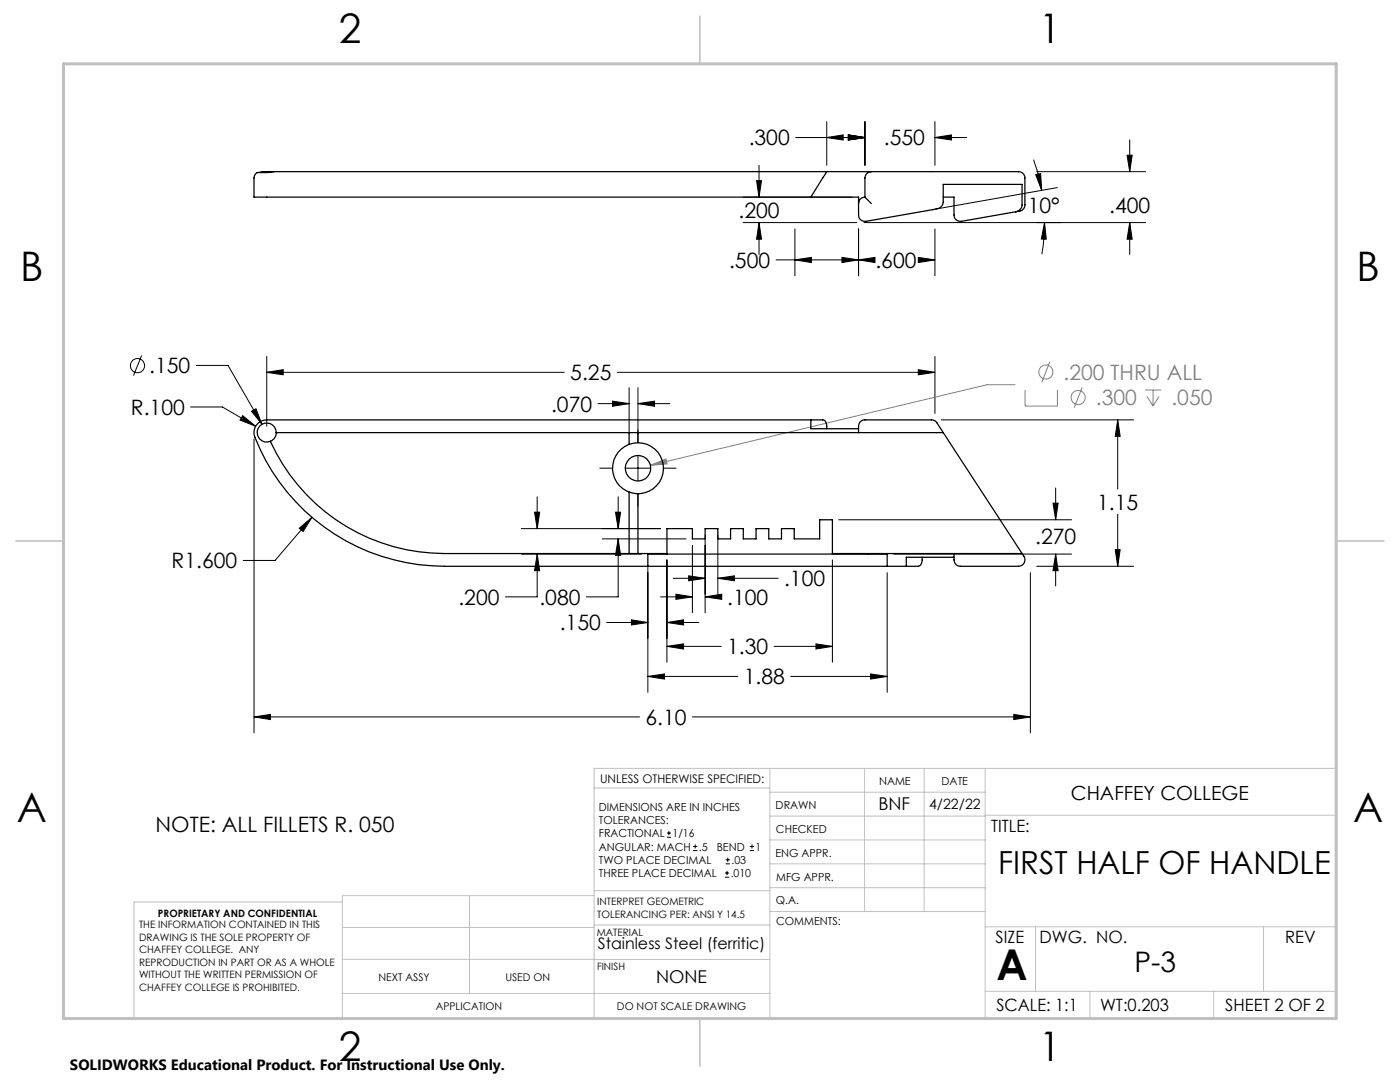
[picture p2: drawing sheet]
<svg xmlns="http://www.w3.org/2000/svg" width="279mm" height="216mm" viewBox="0 0 279 216" stroke-linecap="round" stroke-linejoin="round" font-family="sans-serif">
<g fill="none" stroke="#000" stroke-width=".2">
<path d="M148.3 39.3h21.8M151 36.1h1l-.5 3.2zM151.5 33v6.3M158.8 27.4h13.8M165 27.4l3.3-.5v1zM165 24.3v8.7M169.3 26.9l3.3 .5-3.3 .5zM172.6 24.3v8.7M186.6 27.4l3.3-.5v1zM186.6 24.3v8.7M186.6 27.4h6.3M206.3 31.9l.9 3 .7 3.1"/>
<path d="M206.7 34.9l1-.3 .2 3.4zM206.9 34.3h21.7M211 37.4l-24.3 4.3M224.9 31h1.1l-.5 3.3zM225.5 27.9v6.4M148.3 44.4h22.7M151.5 44.4l.5 3.3h-1zM151.5 44.4v6.4M154.9 51.9h18.6M158.6 51.9l3.3-.5v1zM158.6 45.7v9.3M168 51.4l3.3 .5-3.3 .5z"/>
<path d="M171.3 51.9l3.3-.5v1zM171.3 45.7v9.3M172.4 44.4h56.2M183.3 51.4l3.3 .5-3.3 .5zM184.1 51.9h2.5M186.6 45.7v9.3M208.5 44.4l.3 3.3h-1zM208.5 44.4l-.1 2.4-.5 3.9M225.5 44.4l.5 3.3h-1.1zM225.5 44.4v6.4M28.3 70.9l-1.7 4.1M39.2 72.9h6.3l6.8 11.8"/>
<path d="M53.2 74.3l3.3-.5v1zM53.2 71.1v14M53.2 74.3h59.4M123.2 74.3h63.4M125.6 77.4v8.8M127.3 77.4v10.9M183.3 73.8l3.3 .5-3.3 .5zM186.6 71.1v11.4M38 81.2h6.4l6.6 3.9M48.4 82.9l2.6 2.2-3.1-1.3zM50.2 82.1l.9-.5 1.2 3.1zM50.7 87.6v58.6"/>
<path d="M107.2 99.1v6.4M119.3 80.5h6.3M119.7 93.4h2.5M122.2 80l3.4 .5-3.4 .6zM123.4 99.1v6.4M124.8 93.4h5.1M127.3 80.5l3.3-.5v1.1zM127.3 80.5h6.4M127.3 90.9v5.1M127.3 98.5v2.5M132.4 93.4h2.5M187.9 83.8h38.3"/>
<path d="M210.7 97.4v6.3M223.1 83.8l.5 3.3h-1zM223.1 83.8v13.8M59.7 105.4l2.6-2.2-1.8 2.8zM62.3 103.2l-7.4 8.6h-6.4M104 105.5h27.8M104 110.6h24M106.7 102.2h1l-.5 3.3zM107.2 110.6l.5 3.3h-1zM107.2 110.6v8.5h-6.3M120.2 107.5h16.7M122.8 102.2h1.1l-.5 3.3z"/>
<path d="M123.4 107.5l.5 3.3h-1.1zM123.4 107.5v11.6h-6.4M129.3 113v25.1M131.8 119.1h6.4M133.1 111.7v20.5M134.4 115.4h6.3M134.9 118.6l3.3 .5-3.3 .5zM137.4 114.9l3.3 .5-3.3 .5zM138.2 108.8v13.5M140.7 119.1l3.3-.5v1zM140.7 106.8v15.5M140.7 119.1h3.2"/>
<path d="M143.3 115.4l3.3-.5v1zM143.3 106.8v11.8M143.3 115.4h12M166.1 111.7v20.5M167.4 103.7h46.5M177.1 114.3v23.8M178.3 110.6h35.6M205.6 114.3v31.9M206.9 113h19.3M210.1 100.4h1.1l-.5 3.3zM210.7 110.6l.5 3.3h-1.1zM210.7 110.6v6.3"/>
<path d="M222.6 109.7h1l-.5 3.3zM223.1 102.6v10.4M121.1 124.2h8.2M126 123.7l3.3 .5-3.3 .5zM129.3 135l3.3-.5v1zM129.3 135h17.9M133.1 129l3.3-.5v1zM133.1 124.2l3.3-.5v1zM133.1 129h10.8M133.1 124.2h6.4M154.5 129h11.6M157.8 135h19.3"/>
<path d="M162.8 128.5l3.3 .5-3.3 .5zM173.7 134.5l3.4 .5-3.4 .5zM50.7 143.1l3.3-.5v1zM50.7 143.1h76.9M138.2 143.1h67.4M202.3 142.6l3.3 .5-3.3 .5zM133.1 167.1h.8M133.1 166.2h.8M133.5 165.8v.9M138.3 169.7h.8M138.3 168.9h.8M138.7 168.5v.8"/>
<path d="M144.7 175h.8M144.7 174.2h.8M144.8 172.4h.9M144.8 171.6h.9M145.1 173.8v.8M145.2 171.1v.9M149.6 169.7h.9M149.6 168.9h.9M150.1 168.5v.8"/>
<circle cx="27.4" cy="73" r="1.41"/>
</g>
<g fill="none" stroke="#808080" stroke-width=".2">
<path d="M202.6 76.8h-5.6l-67.2 16.1M204.6 77.8v3.2h6.4v-3.2M209.5 72.2l-1.6 4M216 77.3l-1.6 4.1M228.5 77.8h3.2M228.9 79.1l1.2 1.9M230.1 77.8v3.2M231.3 79.1l-1.2 1.9M129.8 92.9l3.1-1.3 .2 1z"/>
<circle cx="208.7" cy="74.2" r="1.41"/>
<circle cx="215.2" cy="79.3" r="1.4"/>
</g>
<g fill="none" stroke="#c0c0c0" stroke-width=".2">
<path d="M118.6 157.2h35M153.6 153.3v49.9M153.6 158.1h43M172.5 153.3v28.6M184.4 153.3v28.6M196.6 153.3v49.9M68.3 180h-41.6v23.2h240v-49.9h-148.1v49.9M93.7 178.7v19.5M118.6 178.7h-50.3v24.5M118.6 177.7h35M153.6 162.8h43M153.6 177.1h43"/>
<path d="M153.6 167.6h43M153.6 172.4h43M196.6 162.7h70.1M68.3 198.2h85.3M68.3 191.4l85.3 .1M68.3 185.1h50.3M118.6 184.6h35M153.6 181.9h43M196.6 184.9h70.1M196.6 197.8h70.1M206.7 184.9v12.9M217.5 197.8v5.4"/>
<path d="M242.2 197.8v5.4M252.2 184.9v12.9"/>
</g>
<path d="M139.7 3.2v9.5M3.1 107.9h9.6M266.7 107.9h9.5M139.7 203.2v9.6" fill="none" stroke="#c0c0c0" stroke-width=".3"/>
<path d="M12.7 12.7h254v190.5h-254z" fill="none" stroke="#c0c0c0" stroke-width=".6"/>
<path d="M225.5 44.4l.5 3.3h-1.1zM224.9 31h1.1l-.5 3.3zM171.3 51.9l3.3-.5v1zM183.3 51.4l3.3 .5-3.3 .5zM169.3 26.9l3.3 .5-3.3 .5zM186.6 27.4l3.3-.5v1zM158.6 51.9l3.3-.5v1zM168 51.4l3.3 .5-3.3 .5zM169.3 26.9l3.3 .5-3.3 .5zM165 27.4l3.3-.5v1zM151 36.1h1l-.5 3.2zM151.5 44.4l.5 3.3h-1zM208.5 44.4l.3 3.3h-1zM206.7 34.9l1-.3 .2 3.4zM48.4 82.9l-.5 .9 3.1 1.3zM222.6 109.7h1l-.5 3.3zM223.1 83.8l.5 3.3h-1zM59.7 105.4l.8 .6 1.8-2.8zM202.3 142.6l3.3 .5-3.3 .5zM50.7 143.1l3.3-.5v1zM183.3 73.8l3.3 .5-3.3 .5zM53.2 74.3l3.3-.5v1zM173.7 134.5l3.4 .5-3.4 .5zM129.3 135l3.3-.5v1zM133.1 129l3.3-.5v1zM162.8 128.5l3.3 .5-3.3 .5zM134.9 118.6l3.3 .5-3.3 .5zM140.7 119.1l3.3-.5v1zM137.4 114.9l3.3 .5-3.3 .5zM143.3 115.4l3.3-.5v1zM106.7 102.2h1l-.5 3.3zM107.2 110.6l.5 3.3h-1zM122.8 102.2h1.1l-.5 3.3zM123.4 107.5l.5 3.3h-1.1zM210.1 100.4h1.1l-.5 3.3zM210.7 110.6l.5 3.3h-1.1zM126 123.7l3.3 .5-3.3 .5zM133.1 124.2l3.3-.5v1zM122.2 80l3.4 .5-3.4 .6zM127.3 80.5l3.3-.5v1.1zM50.2 82.1l2.1 2.6-1.2-3.1z" fill="#000"/>
<path d="M129.8 92.9l3.1-1.3 .2 1z" fill="#808080"/>
<g fill="none" stroke="#000" stroke-width=".25">
<path d="M54.6 34.3l-1.4 .1a3.3 3.3 0 0 0-2.2 .2l-.3 .8v3.9h120.6v3.6a1.28 1.28 0 0 0 1.5 1.3l14.1-2.5a1.47 1.47 0 0 0 1.3-1.3v-3.6h15.8v4.1a1.55 1.55 0 0 1-1.3 1.4M54.6 34.3h148.7a1.26 1.26 0 0 1 1.2 1.2v5.4a1.29 1.29 0 0 1-1 1.2l-.8 .2M54.6 34.3h-2l-1.1 .1M165 34.3l-3.2 5M172.6 39.3a1.26 1.26 0 0 0-1.3 1.3M172.6 39.3l1.3 1.3M173.9 34.3a1.26 1.26 0 0 0-1.3 1.2v3.8M188.2 39.3h2.2v3.6a1.28 1.28 0 0 0 1.5 1.3l10.8-1.9M54 88.1a38.1 38.1 0 0 0 34.7 22.4h44.4M55.1 86.3h.1M55.1 86.3a1.9 1.9 0 0 0-2.1-1.9 1.9 1.9 0 0 0-1.6 2.4 1.9 1.9 0 0 0 2.6 1.3M55.1 86.3a1.92 1.92 0 0 1-1.1 1.8"/>
<path d="M55.1 86.3h116.2M125.6 86.3v2.4M125.6 98.2v12.3M127.3 86.3v2M127.3 98.5v12M161.8 83.8v1.7h9.5M165 85.5a1.34 1.34 0 0 0-.8-1.7h-111a2.51 2.51 0 0 0-2.3 3.4 40.7 40.7 0 0 0 37.8 25.8h94.5a1.18 1.18 0 0 0 .8-1.3v-.5M171.3 86.3h16.9M171.3 86.3v-1.2a1.21 1.21 0 0 1 1.3-1.3h13.3a1.34 1.34 0 0 1 1.1 .5l1.2 2M188.2 86.3l15.8 24.2M129.3 113v-2.4h47.8v2.4M173.2 110.5v.1"/>
<path d="M190.4 110.5v1.2a1.26 1.26 0 0 0 1.3 1.3h11.6a1.39 1.39 0 0 0 1.2-1 1.39 1.39 0 0 0-.5-1.5M190.4 110.5h13.6M190.4 110.5h-24.3v-6.8h-2.5v3.8h-5.1v-2h-2.5v2h-2.6v-2h-2.5v2h-2.6v-2h-2.5v2h-2.5v-2h-2.6v2h-2.5v-2h-5.1v5.1M190.4 111.2h-9.5v1.8"/>
<circle cx="127.3" cy="93.4" r="2.55"/>
<circle cx="127.3" cy="93.4" r="5.1"/>
</g>
<text font-size="8.5" x="198.9" y="195.5">A</text>
<g font-size="8.1">
<text x="67.6" y="8.5">2</text>
<text x="207.3" y="8.5">1</text>
<text x="4" y="56.2">B</text>
<text x="270.7" y="56.2">B</text>
<text x="3.3" y="164.1">A</text>
<text x="270" y="164.1">A</text>
<text x="67.6" y="211.7">2</text>
<text x="207.3" y="211.7">1</text>
</g>
<text font-size="6.3" x="199.2" y="174.3">FIRST HALF OF HANDLE</text>
<text font-size="5.6" x="226.4" y="194">P-3</text>
<g font-size="4.2">
<text x="149.4" y="29">.300</text>
<text x="176.4" y="29">.550</text>
<text x="147.4" y="43.6">.200</text>
<text x="205.1" y="42.5">10°</text>
<text x="221.4" y="42.5">.400</text>
<text x="145.5" y="53.4">.500</text>
<text x="174.7" y="53.4">.600</text>
<text x="29.8" y="74.5">.150</text>
<text x="113.8" y="75.9">5.25</text>
<text x="26.1" y="82.8">R.100</text>
<text x="110" y="82.1">.070</text>
<text x="219" y="101.7">1.15</text>
<text x="34.3" y="113.4">R1.600</text>
<text x="206.6" y="108.6">.270</text>
<text x="156.5" y="117">.100</text>
<text x="91.5" y="120.7">.200</text>
<text x="107.6" y="120.7">.080</text>
<text x="111.7" y="125.8">.150</text>
<text x="145.1" y="120.7">.100</text>
<text x="145.1" y="130.6">1.30</text>
<text x="148.4" y="136.6">1.88</text>
<text x="128.8" y="144.6">6.10</text>
<text x="31.1" y="165.9">NOTE: ALL FILLETS R. 050</text>
</g>
<g font-size="4.2" fill="#808080">
<text x="212.2" y="75.8">.200 THRU ALL</text>
<text x="218.7" y="80.9">.300</text>
<text x="233.8" y="80.9">.050</text>
</g>
<text font-size="3.9" x="213.7" y="159.6">CHAFFEY COLLEGE</text>
<g font-size="3.5">
<text x="175.3" y="161.6">BNF</text>
<text x="130.9" y="196.1">NONE</text>
</g>
<g font-size="3.4">
<text x="197.8" y="166">TITLE:</text>
<text x="198.7" y="188.1">SIZE</text>
<text x="207.5" y="188.1">DWG. NO.</text>
<text x="256.5" y="188.2">REV</text>
<text x="198.8" y="201.7">SCALE: 1:1</text>
<text x="219.5" y="201.7">WT:0.203</text>
<text x="244.5" y="201.7">SHEET 2 OF 2</text>
</g>
<text font-size="3.2" x="119.3" y="189.3">Stainless Steel (ferritic)</text>
<text font-size="3" x="14" y="213.5">SOLIDWORKS Educational Product. For Instructional Use Only.</text>
<text font-size="2.8" x="185.4" y="161.5">4/22/22</text>
<text font-size="2.4" x="119.8" y="156.2">UNLESS OTHERWISE SPECIFIED:</text>
<g font-size="2.2">
<text x="119.5" y="161.8">DIMENSIONS ARE IN INCHES</text>
<text x="154.8" y="161.4">DRAWN</text>
<text x="175.4" y="156.6">NAME</text>
<text x="187.9" y="156.7">DATE</text>
<text x="119.5" y="164.4">TOLERANCES:</text>
<text x="119.5" y="167.1">FRACTIONAL</text>
<text x="134.2" y="167.1">1/16</text>
<text x="154.9" y="166.3">CHECKED</text>
<text x="119.5" y="172.4">TWO PLACE DECIMAL</text>
<text x="119.5" y="169.7">ANGULAR: MACH</text>
<text x="139.5" y="169.7">.5</text>
<text x="143" y="169.7">BEND</text>
<text x="146" y="172.4">.03</text>
<text x="150.8" y="169.7">1</text>
<text x="154.8" y="170.9">ENG APPR.</text>
<text x="119.5" y="175">THREE PLACE DECIMAL</text>
<text x="145.8" y="175">.010</text>
<text x="154.9" y="175.7">MFG APPR.</text>
<text x="154.9" y="180.4">Q.A.</text>
<text x="154.9" y="184.6">COMMENTS:</text>
</g>
<g font-size="2.1">
<text x="75.5" y="195.7">NEXT ASSY</text>
<text x="100.9" y="195.7">USED ON</text>
<text x="86.9" y="201.5">APPLICATION</text>
<text x="123.1" y="201.6">DO NOT SCALE DRAWING</text>
</g>
<g font-size="2">
<text x="27.8" y="185.2">THE INFORMATION CONTAINED IN THIS</text>
<text x="31.5" y="182.9">PROPRIETARY AND CONFIDENTIAL</text>
<text x="119.2" y="180.6">INTERPRET GEOMETRIC</text>
<text x="119.2" y="183.1">TOLERANCING PER: ANSI Y 14.5</text>
<text x="27.8" y="187.7">DRAWING IS THE SOLE PROPERTY OF</text>
<text x="27.8" y="190.2">CHAFFEY COLLEGE. ANY</text>
<text x="119.1" y="186.7">MATERIAL</text>
<text x="27.8" y="192.7">REPRODUCTION IN PART OR AS A WHOLE</text>
<text x="27.8" y="195.2">WITHOUT THE WRITTEN PERMISSION OF</text>
<text x="27.8" y="197.8">CHAFFEY COLLEGE IS PROHIBITED.</text>
<text x="119.1" y="193.5">FINISH</text>
</g>
</svg>
